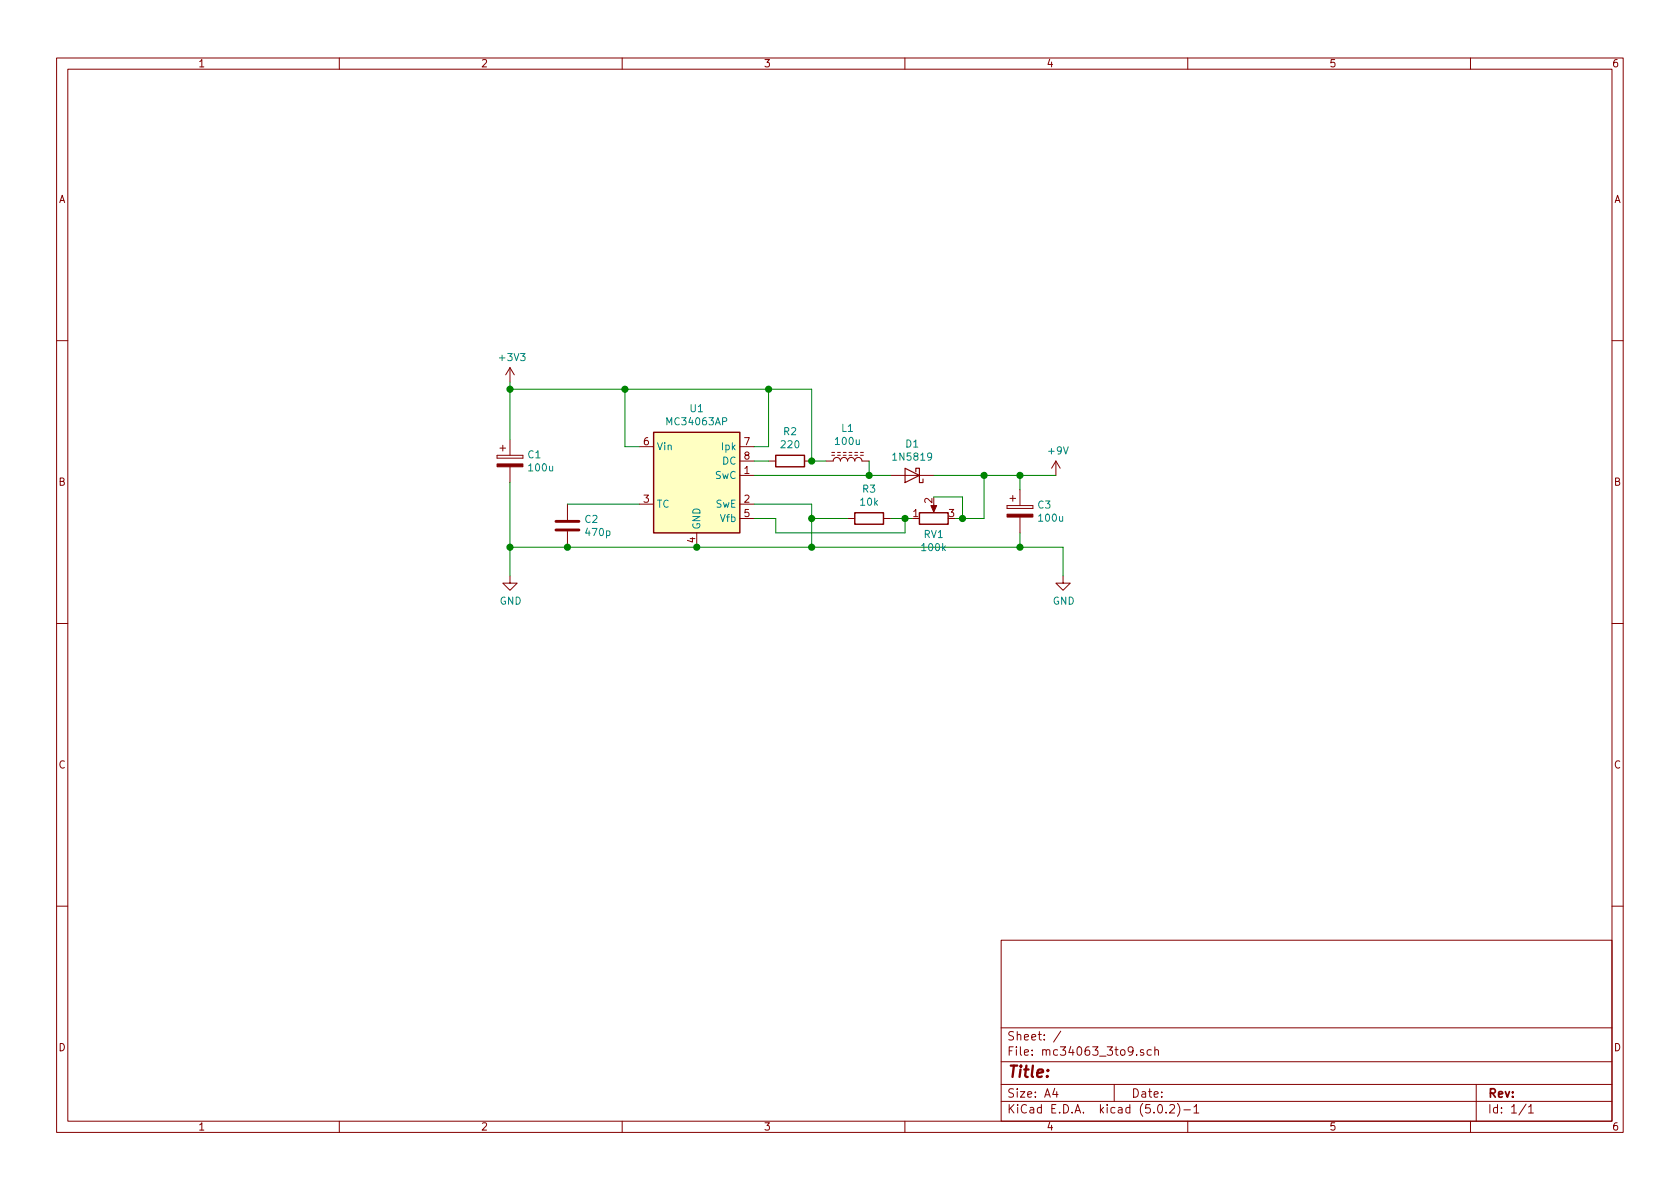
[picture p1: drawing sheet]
EESchema Schematic File Version 4
LIBS:mc34063_3to9-cache
EELAYER 26 0
EELAYER END
$Descr A4 11693 8268
encoding utf-8
Sheet 1 1
Title ""
Date ""
Rev ""
Comp ""
Comment1 ""
Comment2 ""
Comment3 ""
Comment4 ""
$EndDescr
$Comp
L Regulator_Switching:MC34063AP U1
U 1 1
P 4850 3300
F 0 "U1" H 4850 3767 50  0000 C CNN
F 1 "MC34063AP" H 4850 3676 50  0000 C CNN
F 2 "Package_DIP:DIP-8_W7.62mm" H 4900 2850 50  0001 L CNN
F 3 "http://www.onsemi.com/pub_link/Collateral/MC34063A-D.PDF" H 5350 3200 50  0001 C CNN
	1    4850 3300
	1    0    0    -1  
$EndComp
$Comp
L Device:R R2
U 1 1
P 5500 3200
F 0 "R2" V 5293 3200 50  0000 C CNN
F 1 "220" V 5384 3200 50  0000 C CNN
F 2 "" V 5430 3200 50  0001 C CNN
F 3 "~" H 5500 3200 50  0001 C CNN
	1    5500 3200
	0    1    1    0   
$EndComp
Wire Wire Line
	4450 3100 4350 3100
Wire Wire Line
	4350 3100 4350 2700
Wire Wire Line
	5350 2700 5350 3100
Wire Wire Line
	5350 3100 5250 3100
Wire Wire Line
	5350 3200 5250 3200
Wire Wire Line
	5350 2700 5650 2700
Wire Wire Line
	5650 2700 5650 3200
$Comp
L power:+3V3 #PWR01
U 1 1
P 3550 2650
F 0 "#PWR01" H 3550 2500 50  0001 C CNN
F 1 "+3V3" H 3565 2823 50  0000 C CNN
F 2 "" H 3550 2650 50  0001 C CNN
F 3 "" H 3550 2650 50  0001 C CNN
	1    3550 2650
	1    0    0    -1  
$EndComp
Wire Wire Line
	4350 2700 3550 2700
Wire Wire Line
	3550 2700 3550 2650
$Comp
L power:GND #PWR02
U 1 1
P 3550 4000
F 0 "#PWR02" H 3550 3750 50  0001 C CNN
F 1 "GND" H 3555 3827 50  0000 C CNN
F 2 "" H 3550 4000 50  0001 C CNN
F 3 "" H 3550 4000 50  0001 C CNN
	1    3550 4000
	1    0    0    -1  
$EndComp
Wire Wire Line
	4850 3800 3950 3800
Wire Wire Line
	3550 3800 3550 4000
$Comp
L Device:C C2
U 1 1
P 3950 3650
F 0 "C2" H 4065 3696 50  0000 L CNN
F 1 "470p" H 4065 3605 50  0000 L CNN
F 2 "" H 3988 3500 50  0001 C CNN
F 3 "~" H 3950 3650 50  0001 C CNN
	1    3950 3650
	1    0    0    -1  
$EndComp
Connection ~ 3950 3800
Wire Wire Line
	3950 3800 3550 3800
Wire Wire Line
	4450 3500 3950 3500
Wire Wire Line
	5250 3500 5650 3500
Wire Wire Line
	5650 3500 5650 3600
Wire Wire Line
	5650 3800 4850 3800
Connection ~ 4850 3800
$Comp
L Device:CP C1
U 1 1
P 3550 3200
F 0 "C1" H 3668 3246 50  0000 L CNN
F 1 "100u" H 3668 3155 50  0000 L CNN
F 2 "" H 3588 3050 50  0001 C CNN
F 3 "~" H 3550 3200 50  0001 C CNN
	1    3550 3200
	1    0    0    -1  
$EndComp
Wire Wire Line
	3550 3350 3550 3800
Connection ~ 3550 3800
Wire Wire Line
	3550 2700 3550 3050
Connection ~ 3550 2700
$Comp
L Device:D_Schottky D1
U 1 1
P 6350 3300
F 0 "D1" H 6350 3084 50  0000 C CNN
F 1 "1N5819" H 6350 3175 50  0000 C CNN
F 2 "" H 6350 3300 50  0001 C CNN
F 3 "~" H 6350 3300 50  0001 C CNN
	1    6350 3300
	-1   0    0    1   
$EndComp
$Comp
L Device:L_Core_Ferrite L1
U 1 1
P 5900 3200
F 0 "L1" V 6125 3200 50  0000 C CNN
F 1 "100u" V 6034 3200 50  0000 C CNN
F 2 "" H 5900 3200 50  0001 C CNN
F 3 "~" H 5900 3200 50  0001 C CNN
	1    5900 3200
	0    -1   -1   0   
$EndComp
Wire Wire Line
	5750 3200 5650 3200
Connection ~ 5650 3200
Wire Wire Line
	5250 3300 6050 3300
Wire Wire Line
	6050 3300 6050 3200
Connection ~ 5350 2700
Connection ~ 4350 2700
Wire Wire Line
	6200 3300 6050 3300
Connection ~ 6050 3300
Wire Wire Line
	6500 3300 6850 3300
Wire Wire Line
	7100 3300 7100 3400
$Comp
L Device:CP C3
U 1 1
P 7100 3550
F 0 "C3" H 7218 3596 50  0000 L CNN
F 1 "100u" H 7218 3505 50  0000 L CNN
F 2 "" H 7138 3400 50  0001 C CNN
F 3 "~" H 7100 3550 50  0001 C CNN
	1    7100 3550
	1    0    0    -1  
$EndComp
Wire Wire Line
	5650 3800 7100 3800
Wire Wire Line
	7100 3800 7100 3700
Connection ~ 5650 3800
$Comp
L Device:R R3
U 1 1
P 6050 3600
F 0 "R3" V 5843 3600 50  0000 C CNN
F 1 "10k" V 5934 3600 50  0000 C CNN
F 2 "" V 5980 3600 50  0001 C CNN
F 3 "~" H 6050 3600 50  0001 C CNN
	1    6050 3600
	0    1    1    0   
$EndComp
$Comp
L Device:R_POT RV1
U 1 1
P 6500 3600
F 0 "RV1" V 6386 3600 50  0000 C CNN
F 1 "100k" V 6295 3600 50  0000 C CNN
F 2 "" H 6500 3600 50  0001 C CNN
F 3 "~" H 6500 3600 50  0001 C CNN
	1    6500 3600
	0    -1   -1   0   
$EndComp
Wire Wire Line
	6200 3600 6300 3600
Wire Wire Line
	6650 3600 6700 3600
Wire Wire Line
	6850 3600 6850 3300
Connection ~ 6850 3300
Wire Wire Line
	6850 3300 7100 3300
Wire Wire Line
	5900 3600 5650 3600
Connection ~ 5650 3600
Wire Wire Line
	5650 3600 5650 3800
Wire Wire Line
	5250 3600 5400 3600
Wire Wire Line
	5400 3600 5400 3700
Wire Wire Line
	5400 3700 6300 3700
Wire Wire Line
	6300 3700 6300 3600
Connection ~ 6300 3600
Wire Wire Line
	6300 3600 6350 3600
Wire Wire Line
	6500 3450 6700 3450
Wire Wire Line
	6700 3450 6700 3600
Connection ~ 6700 3600
Wire Wire Line
	6700 3600 6850 3600
$Comp
L power:+9V #PWR03
U 1 1
P 7350 3300
F 0 "#PWR03" H 7350 3150 50  0001 C CNN
F 1 "+9V" H 7365 3473 50  0000 C CNN
F 2 "" H 7350 3300 50  0001 C CNN
F 3 "" H 7350 3300 50  0001 C CNN
	1    7350 3300
	1    0    0    -1  
$EndComp
Wire Wire Line
	7350 3300 7100 3300
Connection ~ 7100 3300
$Comp
L power:GND #PWR04
U 1 1
P 7400 4000
F 0 "#PWR04" H 7400 3750 50  0001 C CNN
F 1 "GND" H 7405 3827 50  0000 C CNN
F 2 "" H 7400 4000 50  0001 C CNN
F 3 "" H 7400 4000 50  0001 C CNN
	1    7400 4000
	1    0    0    -1  
$EndComp
Wire Wire Line
	7100 3800 7400 3800
Wire Wire Line
	7400 3800 7400 4000
Connection ~ 7100 3800
Wire Wire Line
	4350 2700 5350 2700
$EndSCHEMATC
